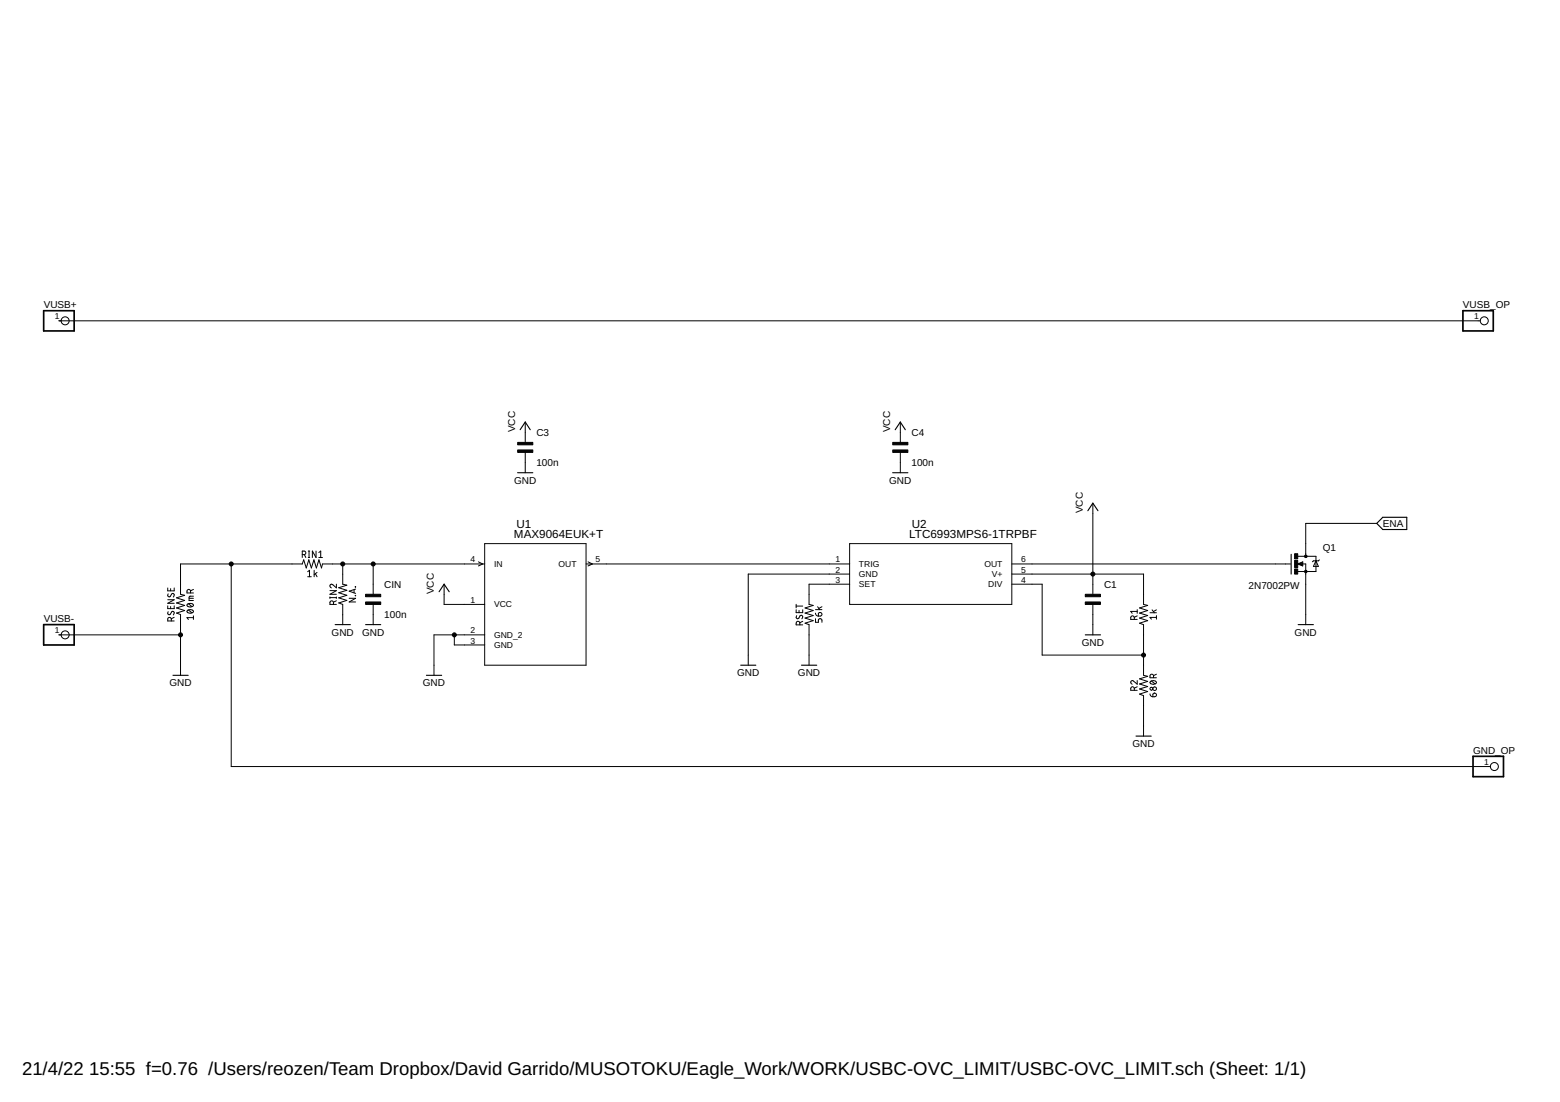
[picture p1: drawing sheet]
<?xml version="1.0" encoding="utf-8"?>
<!DOCTYPE eagle SYSTEM "eagle.dtd">
<!--
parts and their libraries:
MAX9064: COPYRIGHT: Copyright (C) 2022 Ultra Librarian. All rights reserved.
SparkFun-Resistors: Licensing: Creative Commons ShareAlike 4.0 International - https://creativecommons.org/licenses/by-sa/4.0
Wurth_Elektronik_Passive_Capacitors_rev1: Copyright: Würth Elektronik
-->
<eagle version="9.6.2">
<drawing>
<settings>
<setting alwaysvectorfont="no"/>
<setting verticaltext="up"/>
</settings>
<grid distance="0.1" unitdist="inch" unit="inch" style="lines" multiple="1" display="no" altdistance="0.01" altunitdist="inch" altunit="inch"/>
<schematic xreflabel="%F%N/%S.%C%R" xrefpart="/%S.%C%R">
<libraries>
<library name="MAX9064">
<symbols>
<symbol name="MAX9064EUK+T">
<pin name="IN" x="2.54" y="0" length="middle" direction="in"/>
<pin name="VCC" x="2.54" y="-10.16" length="middle" direction="pwr"/>
<pin name="GND_2" x="2.54" y="-17.78" length="middle" direction="pwr"/>
<pin name="GND" x="2.54" y="-20.32" length="middle" direction="pwr"/>
<pin name="OUT" x="38.1" y="0" length="middle" direction="out" rot="R180"/>
<wire x1="7.112" y1="0" x2="6.0452" y2="0.508" width="0.1524" layer="94"/>
<wire x1="7.112" y1="0" x2="6.0452" y2="-0.508" width="0.1524" layer="94"/>
<wire x1="33.528" y1="0.508" x2="34.5948" y2="0" width="0.1524" layer="94"/>
<wire x1="33.528" y1="-0.508" x2="34.5948" y2="0" width="0.1524" layer="94"/>
<wire x1="7.62" y1="5.08" x2="7.62" y2="-25.4" width="0.1524" layer="94"/>
<wire x1="7.62" y1="-25.4" x2="33.02" y2="-25.4" width="0.1524" layer="94"/>
<wire x1="33.02" y1="-25.4" x2="33.02" y2="5.08" width="0.1524" layer="94"/>
<wire x1="33.02" y1="5.08" x2="7.62" y2="5.08" width="0.1524" layer="94"/>
<text x="15.5956" y="9.1186" size="2.0828" layer="95" ratio="6" rot="SR0">&gt;Name</text>
<text x="14.9606" y="6.5786" size="2.0828" layer="96" ratio="6" rot="SR0">&gt;Value</text>
</symbol>
</symbols>
<devicesets>
<deviceset name="MAX9064EUK+T" prefix="U">
<gates>
<gate name="A" symbol="MAX9064EUK+T" x="0" y="0"/>
</gates>
<devices>
<device name="" package="21-0057F_MXM">
<connects>
<connect gate="A" pin="GND" pad="3"/>
<connect gate="A" pin="GND_2" pad="2"/>
<connect gate="A" pin="IN" pad="4"/>
<connect gate="A" pin="OUT" pad="5"/>
<connect gate="A" pin="VCC" pad="1"/>
</connects>
<technologies>
<technology name="">
<attribute name="COPYRIGHT" value="Copyright (C) 2022 Ultra Librarian. All rights reserved." constant="no"/>
<attribute name="DIGI-KEY_PART_NUMBER_1" value="MAX9064EUK+TCT-ND" constant="no"/>
<attribute name="DIGI-KEY_PART_NUMBER_2" value="MAX9064EUK+TDKR-ND" constant="no"/>
<attribute name="DIGI-KEY_PART_NUMBER_3" value="MAX9064EUK+TTR-ND" constant="no"/>
<attribute name="MANUFACTURER_PART_NUMBER" value="MAX9064EUK+T" constant="no"/>
<attribute name="MFR_NAME" value="Maxim Integrated Products" constant="no"/>
</technology>
</technologies>
</device>
<device name="21-0057F_MXM-M" package="21-0057F_MXM-M">
<connects>
<connect gate="A" pin="GND" pad="3"/>
<connect gate="A" pin="GND_2" pad="2"/>
<connect gate="A" pin="IN" pad="4"/>
<connect gate="A" pin="OUT" pad="5"/>
<connect gate="A" pin="VCC" pad="1"/>
</connects>
<technologies>
<technology name="">
<attribute name="COPYRIGHT" value="Copyright (C) 2022 Ultra Librarian. All rights reserved." constant="no"/>
<attribute name="DIGI-KEY_PART_NUMBER_1" value="MAX9064EUK+TCT-ND" constant="no"/>
<attribute name="DIGI-KEY_PART_NUMBER_2" value="MAX9064EUK+TDKR-ND" constant="no"/>
<attribute name="DIGI-KEY_PART_NUMBER_3" value="MAX9064EUK+TTR-ND" constant="no"/>
<attribute name="MANUFACTURER_PART_NUMBER" value="MAX9064EUK+T" constant="no"/>
<attribute name="MFR_NAME" value="Maxim Integrated Products" constant="no"/>
</technology>
</technologies>
</device>
<device name="21-0057F_MXM-L" package="21-0057F_MXM-L">
<connects>
<connect gate="A" pin="GND" pad="3"/>
<connect gate="A" pin="GND_2" pad="2"/>
<connect gate="A" pin="IN" pad="4"/>
<connect gate="A" pin="OUT" pad="5"/>
<connect gate="A" pin="VCC" pad="1"/>
</connects>
<technologies>
<technology name="">
<attribute name="COPYRIGHT" value="Copyright (C) 2022 Ultra Librarian. All rights reserved." constant="no"/>
<attribute name="DIGI-KEY_PART_NUMBER_1" value="MAX9064EUK+TCT-ND" constant="no"/>
<attribute name="DIGI-KEY_PART_NUMBER_2" value="MAX9064EUK+TDKR-ND" constant="no"/>
<attribute name="DIGI-KEY_PART_NUMBER_3" value="MAX9064EUK+TTR-ND" constant="no"/>
<attribute name="MANUFACTURER_PART_NUMBER" value="MAX9064EUK+T" constant="no"/>
<attribute name="MFR_NAME" value="Maxim Integrated Products" constant="no"/>
</technology>
</technologies>
</device>
</devices>
</deviceset>
</devicesets>
</library>
<library name="LTC6993">
<symbols>
<symbol name="LTC6993MPS6-1TRPBF">
<pin name="TRIG" x="2.54" y="0" length="middle" direction="in"/>
<pin name="GND" x="2.54" y="-2.54" length="middle" direction="pwr"/>
<pin name="SET" x="2.54" y="-5.08" length="middle" direction="in"/>
<pin name="DIV" x="53.34" y="-5.08" length="middle" direction="in" rot="R180"/>
<pin name="V+" x="53.34" y="-2.54" length="middle" direction="pwr" rot="R180"/>
<pin name="OUT" x="53.34" y="0" length="middle" direction="out" rot="R180"/>
<wire x1="7.62" y1="5.08" x2="7.62" y2="-10.16" width="0.1524" layer="94"/>
<wire x1="7.62" y1="-10.16" x2="48.26" y2="-10.16" width="0.1524" layer="94"/>
<wire x1="48.26" y1="-10.16" x2="48.26" y2="5.08" width="0.1524" layer="94"/>
<wire x1="48.26" y1="5.08" x2="7.62" y2="5.08" width="0.1524" layer="94"/>
<text x="23.2156" y="9.1186" size="2.0828" layer="95" ratio="6" rot="SR0">&gt;Name</text>
<text x="22.5806" y="6.5786" size="2.0828" layer="96" ratio="6" rot="SR0">&gt;Value</text>
</symbol>
</symbols>
<devicesets>
<deviceset name="LTC6993MPS6-1TRPBF" prefix="U">
<gates>
<gate name="A" symbol="LTC6993MPS6-1TRPBF" x="0" y="0"/>
</gates>
<devices>
<device name="" package="TSOT-23_S6_LIT">
<connects>
<connect gate="A" pin="DIV" pad="4"/>
<connect gate="A" pin="GND" pad="2"/>
<connect gate="A" pin="OUT" pad="6"/>
<connect gate="A" pin="SET" pad="3"/>
<connect gate="A" pin="TRIG" pad="1"/>
<connect gate="A" pin="V+" pad="5"/>
</connects>
<technologies>
<technology name="">
<attribute name="COPYRIGHT" value="Copyright (C) 2022 Ultra Librarian. All rights reserved." constant="no"/>
<attribute name="DIGI-KEY_PART_NUMBER_1" value="LTC6993MPS6-1#TRPBF-ND" constant="no"/>
<attribute name="DIGI-KEY_PART_NUMBER_2" value="161-LTC6993MPS6-1#TRPBFCT-ND" constant="no"/>
<attribute name="DIGI-KEY_PART_NUMBER_3" value="161-LTC6993MPS6-1#TRPBFDKR-ND" constant="no"/>
<attribute name="DIGI-KEY_PART_NUMBER_4" value="161-LTC6993MPS6-1#TRPBFTR-ND" constant="no"/>
<attribute name="MANUFACTURER_PART_NUMBER" value="LTC6993MPS6-1#TRPBF" constant="no"/>
<attribute name="MFR_NAME" value="Analog Devices / Linear Technology" constant="no"/>
</technology>
</technologies>
</device>
<device name="TSOT-23_S6_LIT-M" package="TSOT-23_S6_LIT-M">
<connects>
<connect gate="A" pin="DIV" pad="4"/>
<connect gate="A" pin="GND" pad="2"/>
<connect gate="A" pin="OUT" pad="6"/>
<connect gate="A" pin="SET" pad="3"/>
<connect gate="A" pin="TRIG" pad="1"/>
<connect gate="A" pin="V+" pad="5"/>
</connects>
<technologies>
<technology name="">
<attribute name="COPYRIGHT" value="Copyright (C) 2022 Ultra Librarian. All rights reserved." constant="no"/>
<attribute name="DIGI-KEY_PART_NUMBER_1" value="LTC6993MPS6-1#TRPBF-ND" constant="no"/>
<attribute name="DIGI-KEY_PART_NUMBER_2" value="161-LTC6993MPS6-1#TRPBFCT-ND" constant="no"/>
<attribute name="DIGI-KEY_PART_NUMBER_3" value="161-LTC6993MPS6-1#TRPBFDKR-ND" constant="no"/>
<attribute name="DIGI-KEY_PART_NUMBER_4" value="161-LTC6993MPS6-1#TRPBFTR-ND" constant="no"/>
<attribute name="MANUFACTURER_PART_NUMBER" value="LTC6993MPS6-1#TRPBF" constant="no"/>
<attribute name="MFR_NAME" value="Analog Devices / Linear Technology" constant="no"/>
</technology>
</technologies>
</device>
<device name="TSOT-23_S6_LIT-L" package="TSOT-23_S6_LIT-L">
<connects>
<connect gate="A" pin="DIV" pad="4"/>
<connect gate="A" pin="GND" pad="2"/>
<connect gate="A" pin="OUT" pad="6"/>
<connect gate="A" pin="SET" pad="3"/>
<connect gate="A" pin="TRIG" pad="1"/>
<connect gate="A" pin="V+" pad="5"/>
</connects>
<technologies>
<technology name="">
<attribute name="COPYRIGHT" value="Copyright (C) 2022 Ultra Librarian. All rights reserved." constant="no"/>
<attribute name="DIGI-KEY_PART_NUMBER_1" value="LTC6993MPS6-1#TRPBF-ND" constant="no"/>
<attribute name="DIGI-KEY_PART_NUMBER_2" value="161-LTC6993MPS6-1#TRPBFCT-ND" constant="no"/>
<attribute name="DIGI-KEY_PART_NUMBER_3" value="161-LTC6993MPS6-1#TRPBFDKR-ND" constant="no"/>
<attribute name="DIGI-KEY_PART_NUMBER_4" value="161-LTC6993MPS6-1#TRPBFTR-ND" constant="no"/>
<attribute name="MANUFACTURER_PART_NUMBER" value="LTC6993MPS6-1#TRPBF" constant="no"/>
<attribute name="MFR_NAME" value="Analog Devices / Linear Technology" constant="no"/>
</technology>
</technologies>
</device>
</devices>
</deviceset>
</devicesets>
</library>
<library name="SparkFun-Resistors">
<symbols>
<symbol name="RESISTOR">
<wire x1="-2.54" y1="0" x2="-2.159" y2="1.016" width="0.1524" layer="94"/>
<wire x1="-2.159" y1="1.016" x2="-1.524" y2="-1.016" width="0.1524" layer="94"/>
<wire x1="-1.524" y1="-1.016" x2="-0.889" y2="1.016" width="0.1524" layer="94"/>
<wire x1="-0.889" y1="1.016" x2="-0.254" y2="-1.016" width="0.1524" layer="94"/>
<wire x1="-0.254" y1="-1.016" x2="0.381" y2="1.016" width="0.1524" layer="94"/>
<wire x1="0.381" y1="1.016" x2="1.016" y2="-1.016" width="0.1524" layer="94"/>
<wire x1="1.016" y1="-1.016" x2="1.651" y2="1.016" width="0.1524" layer="94"/>
<wire x1="1.651" y1="1.016" x2="2.286" y2="-1.016" width="0.1524" layer="94"/>
<wire x1="2.286" y1="-1.016" x2="2.54" y2="0" width="0.1524" layer="94"/>
<text x="0" y="1.524" size="1.778" layer="95" font="vector" align="bottom-center">&gt;NAME</text>
<text x="0" y="-1.524" size="1.778" layer="96" font="vector" align="top-center">&gt;VALUE</text>
<pin name="2" x="5.08" y="0" visible="off" length="short" direction="pas" swaplevel="1" rot="R180"/>
<pin name="1" x="-5.08" y="0" visible="off" length="short" direction="pas" swaplevel="1"/>
</symbol>
</symbols>
<devicesets>
<deviceset name="RESISTOR" prefix="R">
<gates>
<gate name="G$1" symbol="RESISTOR" x="0" y="0"/>
</gates>
<devices>
<device name="AXIAL-0.3" package="AXIAL-0.3">
<connects>
<connect gate="G$1" pin="1" pad="P$1"/>
<connect gate="G$1" pin="2" pad="P$2"/>
</connects>
<package3dinstances>
<package3dinstance package3d_urn="urn:adsk.eagle:package:39658/1"/>
</package3dinstances>
<technologies>
<technology name="">
<attribute name="PROD_ID" value=" " constant="no"/>
<attribute name="VALUE" value=" " constant="no"/>
</technology>
</technologies>
</device>
<device name="AXIAL-0.3-KIT" package="AXIAL-0.3-KIT">
<connects>
<connect gate="G$1" pin="1" pad="P$1"/>
<connect gate="G$1" pin="2" pad="P$2"/>
</connects>
<package3dinstances>
<package3dinstance package3d_urn="urn:adsk.eagle:package:39661/1"/>
</package3dinstances>
<technologies>
<technology name="">
<attribute name="PROD_ID" value=" " constant="no"/>
<attribute name="VALUE" value=" " constant="no"/>
</technology>
</technologies>
</device>
<device name="0402" package="0402">
<connects>
<connect gate="G$1" pin="1" pad="1"/>
<connect gate="G$1" pin="2" pad="2"/>
</connects>
<package3dinstances>
<package3dinstance package3d_urn="urn:adsk.eagle:package:39657/1"/>
</package3dinstances>
<technologies>
<technology name="">
<attribute name="PROD_ID" value=" " constant="no"/>
<attribute name="VALUE" value=" " constant="no"/>
</technology>
</technologies>
</device>
<device name="0603" package="0603">
<connects>
<connect gate="G$1" pin="1" pad="1"/>
<connect gate="G$1" pin="2" pad="2"/>
</connects>
<package3dinstances>
<package3dinstance package3d_urn="urn:adsk.eagle:package:39650/1"/>
</package3dinstances>
<technologies>
<technology name="">
<attribute name="PROD_ID" value=" " constant="no"/>
<attribute name="VALUE" value=" " constant="no"/>
</technology>
</technologies>
</device>
<device name="0805" package="0805">
<connects>
<connect gate="G$1" pin="1" pad="1"/>
<connect gate="G$1" pin="2" pad="2"/>
</connects>
<package3dinstances>
<package3dinstance package3d_urn="urn:adsk.eagle:package:39651/1"/>
</package3dinstances>
<technologies>
<technology name="">
<attribute name="PROD_ID" value=" " constant="no"/>
<attribute name="VALUE" value=" " constant="no"/>
</technology>
</technologies>
</device>
<device name="1206" package="1206">
<connects>
<connect gate="G$1" pin="1" pad="1"/>
<connect gate="G$1" pin="2" pad="2"/>
</connects>
<package3dinstances>
<package3dinstance package3d_urn="urn:adsk.eagle:package:39654/1"/>
</package3dinstances>
<technologies>
<technology name="">
<attribute name="PROD_ID" value=" " constant="no"/>
<attribute name="VALUE" value=" " constant="no"/>
</technology>
</technologies>
</device>
</devices>
</deviceset>
</devicesets>
</library>
<library name="Wurth_Elektronik_Passive_Capacitors_rev19a">
<symbols>
<symbol name="C_NON-POLARIZED">
<text x="2.794" y="4.191" size="1.778" layer="95">&gt;NAME</text>
<text x="2.794" y="-3.429" size="1.778" layer="96">&gt;VALUE</text>
<pin name="1" x="0" y="-2.54" visible="off" length="short" direction="pas" rot="R90"/>
<pin name="2" x="0" y="5.08" visible="off" length="short" direction="pas" rot="R270"/>
<rectangle x1="-1.905" y1="1.905" x2="1.905" y2="2.54" layer="94"/>
<rectangle x1="-1.905" y1="0" x2="1.905" y2="0.635" layer="94"/>
</symbol>
</symbols>
<devicesets>
<deviceset name="WCAP-CSGP_1206" prefix="C" uservalue="yes">
<gates>
<gate name="G$1" symbol="C_NON-POLARIZED" x="0" y="0"/>
</gates>
<devices>
<device name="" package="WCAP-CSGP_1206">
<connects>
<connect gate="G$1" pin="1" pad="1"/>
<connect gate="G$1" pin="2" pad="2"/>
</connects>
<package3dinstances>
<package3dinstance package3d_urn="urn:adsk.eagle:package:491824/3"/>
</package3dinstances>
<technologies>
<technology name="_885012008001"/>
<technology name="_885012008002"/>
<technology name="_885012008003"/>
<technology name="_885012008004"/>
<technology name="_885012008005"/>
<technology name="_885012008006"/>
<technology name="_885012008007"/>
<technology name="_885012008008"/>
<technology name="_885012008009"/>
<technology name="_885012008010"/>
<technology name="_885012008011"/>
<technology name="_885012008012"/>
<technology name="_885012008013"/>
<technology name="_885012008014"/>
<technology name="_885012008015"/>
<technology name="_885012008016"/>
<technology name="_885012008017"/>
<technology name="_885012008018"/>
<technology name="_885012008019"/>
<technology name="_885012008020"/>
<technology name="_885012008021"/>
<technology name="_885012008022"/>
<technology name="_885012008023"/>
<technology name="_885012008024"/>
<technology name="_885012008025"/>
<technology name="_885012008026"/>
<technology name="_885012008027"/>
<technology name="_885012008028"/>
<technology name="_885012008029"/>
<technology name="_885012008030"/>
<technology name="_885012008031"/>
<technology name="_885012008032"/>
<technology name="_885012008033"/>
<technology name="_885012008034"/>
<technology name="_885012008035"/>
<technology name="_885012008036"/>
<technology name="_885012008037"/>
<technology name="_885012008038"/>
<technology name="_885012008039"/>
<technology name="_885012008040"/>
<technology name="_885012008041"/>
<technology name="_885012008042"/>
<technology name="_885012008043"/>
<technology name="_885012008044"/>
<technology name="_885012008045"/>
<technology name="_885012008046"/>
<technology name="_885012008047"/>
<technology name="_885012008048"/>
<technology name="_885012008049"/>
<technology name="_885012008050"/>
<technology name="_885012008051"/>
<technology name="_885012008052"/>
<technology name="_885012008053"/>
<technology name="_885012008054"/>
<technology name="_885012008055"/>
<technology name="_885012008061"/>
<technology name="_885012008062"/>
<technology name="_885012008065"/>
<technology name="_885012008067"/>
<technology name="_885012008068"/>
<technology name="_885012008070"/>
<technology name="_885012008071"/>
<technology name="_885012008072"/>
<technology name="_885012008073"/>
<technology name="_885012008074"/>
<technology name="_885012008076"/>
<technology name="_885012008078"/>
<technology name="_885012008079"/>
<technology name="_885012108001"/>
<technology name="_885012108002"/>
<technology name="_885012108003"/>
<technology name="_885012108004"/>
<technology name="_885012108005"/>
<technology name="_885012108006"/>
<technology name="_885012108007"/>
<technology name="_885012108008"/>
<technology name="_885012108009"/>
<technology name="_885012108010"/>
<technology name="_885012108011"/>
<technology name="_885012108012"/>
<technology name="_885012108013"/>
<technology name="_885012108014"/>
<technology name="_885012108015"/>
<technology name="_885012108016"/>
<technology name="_885012108017"/>
<technology name="_885012108018"/>
<technology name="_885012108019"/>
<technology name="_885012108020"/>
<technology name="_885012108021"/>
<technology name="_885012208001"/>
<technology name="_885012208002"/>
<technology name="_885012208003"/>
<technology name="_885012208004"/>
<technology name="_885012208005"/>
<technology name="_885012208006"/>
<technology name="_885012208007"/>
<technology name="_885012208008"/>
<technology name="_885012208009"/>
<technology name="_885012208010"/>
<technology name="_885012208011"/>
<technology name="_885012208012"/>
<technology name="_885012208013"/>
<technology name="_885012208014"/>
<technology name="_885012208015"/>
<technology name="_885012208016"/>
<technology name="_885012208017"/>
<technology name="_885012208018"/>
<technology name="_885012208019"/>
<technology name="_885012208020"/>
<technology name="_885012208021"/>
<technology name="_885012208022"/>
<technology name="_885012208023"/>
<technology name="_885012208024"/>
<technology name="_885012208025"/>
<technology name="_885012208026"/>
<technology name="_885012208027"/>
<technology name="_885012208028"/>
<technology name="_885012208029"/>
<technology name="_885012208030"/>
<technology name="_885012208031"/>
<technology name="_885012208032"/>
<technology name="_885012208033"/>
<technology name="_885012208034"/>
<technology name="_885012208035"/>
<technology name="_885012208036"/>
<technology name="_885012208037"/>
<technology name="_885012208038"/>
<technology name="_885012208039"/>
<technology name="_885012208040"/>
<technology name="_885012208041"/>
<technology name="_885012208042"/>
<technology name="_885012208043"/>
<technology name="_885012208044"/>
<technology name="_885012208045"/>
<technology name="_885012208046"/>
<technology name="_885012208047"/>
<technology name="_885012208048"/>
<technology name="_885012208049"/>
<technology name="_885012208050"/>
<technology name="_885012208051"/>
<technology name="_885012208052"/>
<technology name="_885012208053"/>
<technology name="_885012208054"/>
<technology name="_885012208055"/>
<technology name="_885012208056"/>
<technology name="_885012208057"/>
<technology name="_885012208058"/>
<technology name="_885012208059"/>
<technology name="_885012208060"/>
<technology name="_885012208061"/>
<technology name="_885012208062"/>
<technology name="_885012208063"/>
<technology name="_885012208064"/>
<technology name="_885012208065"/>
<technology name="_885012208066"/>
<technology name="_885012208067"/>
<technology name="_885012208068"/>
<technology name="_885012208069"/>
<technology name="_885012208070"/>
<technology name="_885012208071"/>
<technology name="_885012208072"/>
<technology name="_885012208073"/>
<technology name="_885012208074"/>
<technology name="_885012208075"/>
<technology name="_885012208076"/>
<technology name="_885012208077"/>
<technology name="_885012208078"/>
<technology name="_885012208079"/>
<technology name="_885012208080"/>
<technology name="_885012208081"/>
<technology name="_885012208082"/>
<technology name="_885012208083"/>
<technology name="_885012208084"/>
<technology name="_885012208085"/>
<technology name="_885012208086"/>
<technology name="_885012208087"/>
<technology name="_885012208088"/>
<technology name="_885012208089"/>
<technology name="_885012208090"/>
<technology name="_885012208091"/>
<technology name="_885012208092"/>
<technology name="_885012208093"/>
<technology name="_885012208094"/>
<technology name="_885012208101"/>
<technology name="_885012208103"/>
<technology name="_885012208104"/>
<technology name="_885012208105"/>
<technology name="_885012208106"/>
<technology name="_885012208107"/>
<technology name="_885012208109"/>
<technology name="_885012208110"/>
<technology name="_885012208111"/>
<technology name="_885012208112"/>
<technology name="_885012208113"/>
<technology name="_885012208115"/>
<technology name="_885012208116"/>
<technology name="_885012208117"/>
<technology name="_885012208118"/>
<technology name="_885012208119"/>
</technologies>
</device>
</devices>
</deviceset>
</devicesets>
</library>
<library name="Power_Symbols">
<symbols>
<symbol name="GND-BAR">
<wire x1="-1.905" y1="0" x2="1.905" y2="0" width="0.254" layer="94"/>
<text x="0" y="-1.905" size="1.778" layer="96" align="center">&gt;VALUE</text>
<pin name="GND" x="0" y="2.54" visible="off" length="short" direction="sup" rot="R270"/>
</symbol>
</symbols>
<devicesets>
<deviceset name="GND-BAR" prefix="SUPPLY">
<gates>
<gate name="G$1" symbol="GND-BAR" x="0" y="0"/>
</gates>
<devices>
<device name="">
<technologies>
<technology name="">
<attribute name="CATEGORY" value="Supply" constant="no"/>
<attribute name="VALUE" value="GND" constant="no"/>
</technology>
</technologies>
</device>
</devices>
</deviceset>
</devicesets>
</library>
<library name="supply1">
<symbols>
<symbol name="VCC">
<wire x1="1.27" y1="-1.905" x2="0" y2="0" width="0.254" layer="94"/>
<wire x1="0" y1="0" x2="-1.27" y2="-1.905" width="0.254" layer="94"/>
<text x="-2.54" y="-2.54" size="1.778" layer="96" rot="R90">&gt;VALUE</text>
<pin name="VCC" x="0" y="-2.54" visible="off" length="short" direction="sup" rot="R90"/>
</symbol>
</symbols>
<devicesets>
<deviceset name="VCC" prefix="P+">
<gates>
<gate name="VCC" symbol="VCC" x="0" y="0"/>
</gates>
<devices>
<device name="">
<technologies>
<technology name=""/>
</technologies>
</device>
</devices>
</deviceset>
</devicesets>
</library>
<library name="SparkFun-DiscreteSemi">
<symbols>
<symbol name="MOSFET-NCHANNEL-1">
<circle x="0" y="-1.905" radius="0.127" width="0.4064" layer="94"/>
<circle x="0" y="1.905" radius="0.127" width="0.4064" layer="94"/>
<rectangle x1="-2.794" y1="-2.54" x2="-2.032" y2="-1.27" layer="94"/>
<rectangle x1="-2.794" y1="1.27" x2="-2.032" y2="2.54" layer="94"/>
<rectangle x1="-2.794" y1="-0.889" x2="-2.032" y2="0.889" layer="94"/>
<wire x1="-3.6576" y1="2.413" x2="-3.6576" y2="-2.54" width="0.254" layer="94"/>
<wire x1="0" y1="1.905" x2="-2.0066" y2="1.905" width="0.1524" layer="94"/>
<wire x1="0" y1="0" x2="0" y2="-1.905" width="0.1524" layer="94"/>
<wire x1="-2.032" y1="-1.905" x2="0" y2="-1.905" width="0.1524" layer="94"/>
<wire x1="0" y1="2.54" x2="0" y2="1.905" width="0.1524" layer="94"/>
<wire x1="0" y1="1.905" x2="2.54" y2="1.905" width="0.1524" layer="94"/>
<wire x1="2.54" y1="-1.905" x2="0" y2="-1.905" width="0.1524" layer="94"/>
<wire x1="0" y1="-1.905" x2="0" y2="-2.54" width="0.1524" layer="94"/>
<wire x1="-3.81" y1="0" x2="-5.08" y2="0" width="0.1524" layer="94"/>
<wire x1="-2.032" y1="0" x2="-0.762" y2="-0.508" width="0.1524" layer="94"/>
<wire x1="-0.762" y1="-0.508" x2="-0.762" y2="0.508" width="0.1524" layer="94"/>
<wire x1="-0.762" y1="0.508" x2="-2.032" y2="0" width="0.1524" layer="94"/>
<wire x1="-0.889" y1="0" x2="0" y2="0" width="0.1524" layer="94"/>
<wire x1="-0.889" y1="0.254" x2="-1.778" y2="0" width="0.3048" layer="94"/>
<wire x1="-1.778" y1="0" x2="-0.889" y2="-0.254" width="0.3048" layer="94"/>
<wire x1="-0.889" y1="-0.254" x2="-0.889" y2="0" width="0.3048" layer="94"/>
<wire x1="-0.889" y1="0" x2="-1.143" y2="0" width="0.3048" layer="94"/>
<wire x1="2.54" y1="1.905" x2="2.54" y2="0.762" width="0.1524" layer="94"/>
<wire x1="2.54" y1="0.762" x2="2.54" y2="-1.905" width="0.1524" layer="94"/>
<wire x1="2.54" y1="0.762" x2="1.905" y2="-0.635" width="0.1524" layer="94"/>
<wire x1="1.905" y1="-0.635" x2="3.175" y2="-0.635" width="0.1524" layer="94"/>
<wire x1="3.175" y1="-0.635" x2="2.54" y2="0.762" width="0.1524" layer="94"/>
<wire x1="1.905" y1="0.762" x2="2.54" y2="0.762" width="0.1524" layer="94"/>
<wire x1="2.54" y1="0.762" x2="3.175" y2="0.762" width="0.1524" layer="94"/>
<wire x1="3.175" y1="0.762" x2="3.429" y2="1.016" width="0.1524" layer="94"/>
<wire x1="1.905" y1="0.762" x2="1.651" y2="0.508" width="0.1524" layer="94"/>
<pin name="D" x="0" y="5.08" visible="off" length="short" direction="pas" rot="R270"/>
<pin name="G" x="-7.62" y="0" visible="off" length="short" direction="pas"/>
<pin name="S" x="0" y="-5.08" visible="off" length="short" direction="pas" rot="R90"/>
<text x="5.08" y="2.54" size="1.778" layer="95">&gt;NAME</text>
<text x="5.08" y="0" size="1.778" layer="96">&gt;VALUE</text>
<text x="-1.27" y="2.54" size="0.8128" layer="93">D</text>
<text x="-1.27" y="-3.556" size="0.8128" layer="93">S</text>
<text x="-5.08" y="-1.27" size="0.8128" layer="93">G</text>
</symbol>
</symbols>
<devicesets>
<deviceset name="MOSFET-NCHANNEL" prefix="Q">
<gates>
<gate name="G$1" symbol="MOSFET-NCHANNEL-1" x="0" y="0"/>
</gates>
<devices>
<device name="FDD8780" package="DPAK">
<connects>
<connect gate="G$1" pin="D" pad="4"/>
<connect gate="G$1" pin="G" pad="1"/>
<connect gate="G$1" pin="S" pad="3"/>
</connects>
<technologies>
<technology name="">
<attribute name="PROD_ID" value="TRANS-09984"/>
</technology>
</technologies>
</device>
<device name="SI7820DN" package="POWERPAK1212-8">
<connects>
<connect gate="G$1" pin="D" pad="D1 D2 D3 D4 DPAD"/>
<connect gate="G$1" pin="G" pad="G"/>
<connect gate="G$1" pin="S" pad="S1 S2 S3"/>
</connects>
<technologies>
<technology name="">
<attribute name="PROD_ID" value="TRANS-11055"/>
</technology>
</technologies>
</device>
<device name="FDS6630A" package="SO08">
<connects>
<connect gate="G$1" pin="D" pad="5 6 7 8"/>
<connect gate="G$1" pin="G" pad="4"/>
<connect gate="G$1" pin="S" pad="1 2 3"/>
</connects>
<technologies>
<technology name="">
<attribute name="PROD_ID" value="IC-08089"/>
</technology>
</technologies>
</device>
<device name="2N7002PW" package="SOT323">
<connects>
<connect gate="G$1" pin="D" pad="3"/>
<connect gate="G$1" pin="G" pad="1"/>
<connect gate="G$1" pin="S" pad="2"/>
</connects>
<technologies>
<technology name="">
<attribute name="PROD_ID" value="TRANS-11151"/>
</technology>
</technologies>
</device>
<device name="FQP30N06L" package="TO220V">
<connects>
<connect gate="G$1" pin="D" pad="2"/>
<connect gate="G$1" pin="G" pad="1"/>
<connect gate="G$1" pin="S" pad="3"/>
</connects>
<technologies>
<technology name="">
<attribute name="PROD_ID" value="TRANS-10060"/>
</technology>
</technologies>
</device>
<device name="BSS123LT1G" package="SOT23">
<connects>
<connect gate="G$1" pin="D" pad="3"/>
<connect gate="G$1" pin="G" pad="1"/>
<connect gate="G$1" pin="S" pad="2"/>
</connects>
<technologies>
<technology name="">
<attribute name="PROD_ID" value="TRANS-08345"/>
</technology>
</technologies>
</device>
<device name="BSS138" package="SOT23">
<connects>
<connect gate="G$1" pin="D" pad="3"/>
<connect gate="G$1" pin="G" pad="1"/>
<connect gate="G$1" pin="S" pad="2"/>
</connects>
<technologies>
<technology name="">
<attribute name="PROD_ID" value="TRANS-00830"/>
</technology>
</technologies>
</device>
<device name="BS170" package="TO-92">
<connects>
<connect gate="G$1" pin="D" pad="1"/>
<connect gate="G$1" pin="G" pad="2"/>
<connect gate="G$1" pin="S" pad="3"/>
</connects>
<technologies>
<technology name=""/>
</technologies>
</device>
<device name="2N7000" package="TO-92">
<connects>
<connect gate="G$1" pin="D" pad="3"/>
<connect gate="G$1" pin="G" pad="2"/>
<connect gate="G$1" pin="S" pad="1"/>
</connects>
<technologies>
<technology name=""/>
</technologies>
</device>
</devices>
</deviceset>
</devicesets>
</library>
<library name="Connector">
<symbols>
<symbol name="PINHD1">
<wire x1="-6.35" y1="-2.54" x2="1.27" y2="-2.54" width="0.4064" layer="94"/>
<wire x1="1.27" y1="-2.54" x2="1.27" y2="2.54" width="0.4064" layer="94"/>
<wire x1="1.27" y1="2.54" x2="-6.35" y2="2.54" width="0.4064" layer="94"/>
<wire x1="-6.35" y1="2.54" x2="-6.35" y2="-2.54" width="0.4064" layer="94"/>
<text x="-6.35" y="3.175" size="1.778" layer="95">&gt;NAME</text>
<text x="-6.35" y="-5.08" size="1.778" layer="96">&gt;VALUE</text>
<pin name="1" x="-2.54" y="0" visible="pad" length="short" direction="pas" function="dot"/>
</symbol>
</symbols>
<devicesets>
<deviceset name="PINHD-1X1" prefix="JP">
<gates>
<gate name="G$1" symbol="PINHD1" x="0" y="0"/>
</gates>
<devices>
<device name="" package="1X01">
<connects>
<connect gate="G$1" pin="1" pad="1"/>
</connects>
<package3dinstances>
<package3dinstance package3d_urn="urn:adsk.eagle:package:22485/2"/>
</package3dinstances>
<technologies>
<technology name="">
<attribute name="CATEGORY" value="CONNECTOR" constant="no"/>
<attribute name="DESCRIPTION" value="" constant="no"/>
<attribute name="MANUFACTURER" value="" constant="no"/>
<attribute name="MPN" value="" constant="no"/>
<attribute name="OPERATING_TEMP" value="" constant="no"/>
<attribute name="PART_STATUS" value="" constant="no"/>
<attribute name="ROHS_COMPLIANT" value="" constant="no"/>
<attribute name="SERIES" value="" constant="no"/>
<attribute name="SUB-CATEGORY" value="PIN-HEADER" constant="no"/>
<attribute name="THERMALLOSS" value="" constant="no"/>
<attribute name="TYPE" value="" constant="no"/>
</technology>
</technologies>
</device>
</devices>
</deviceset>
</devicesets>
</library>
</libraries>
<attributes>
</attributes>
<variantdefs>
</variantdefs>
<classes>
<class number="0" name="default" width="0" drill="0">
</class>
</classes>
<parts>
<part name="U1" library="MAX9064" deviceset="MAX9064EUK+T" device=""/>
<part name="U2" library="LTC6993" deviceset="LTC6993MPS6-1TRPBF" device=""/>
<part name="RIN1" library="SparkFun-Resistors" deviceset="RESISTOR" device="1206" package3d_urn="urn:adsk.eagle:package:39654/1" value="1k"/>
<part name="CIN" library="Wurth_Elektronik_Passive_Capacitors_rev19a" deviceset="WCAP-CSGP_1206" device="" package3d_urn="urn:adsk.eagle:package:491824/3" technology="_885012008001" value="100n"/>
<part name="RSET" library="SparkFun-Resistors" deviceset="RESISTOR" device="1206" package3d_urn="urn:adsk.eagle:package:39654/1" value="56k"/>
<part name="C1" library="Wurth_Elektronik_Passive_Capacitors_rev19a" deviceset="WCAP-CSGP_1206" device="" package3d_urn="urn:adsk.eagle:package:491824/3" technology="_885012008001" value="100n"/>
<part name="SUPPLY1" library="Power_Symbols" deviceset="GND-BAR" device="" value="GND"/>
<part name="SUPPLY2" library="Power_Symbols" deviceset="GND-BAR" device="" value="GND"/>
<part name="SUPPLY3" library="Power_Symbols" deviceset="GND-BAR" device="" value="GND"/>
<part name="SUPPLY4" library="Power_Symbols" deviceset="GND-BAR" device="" value="GND"/>
<part name="P+1" library="supply1" deviceset="VCC" device=""/>
<part name="P+2" library="supply1" deviceset="VCC" device=""/>
<part name="P+3" library="supply1" deviceset="VCC" device=""/>
<part name="P+4" library="supply1" deviceset="VCC" device=""/>
<part name="SUPPLY5" library="Power_Symbols" deviceset="GND-BAR" device="" value="GND"/>
<part name="SUPPLY6" library="Power_Symbols" deviceset="GND-BAR" device="" value="GND"/>
<part name="C3" library="Wurth_Elektronik_Passive_Capacitors_rev19a" deviceset="WCAP-CSGP_1206" device="" package3d_urn="urn:adsk.eagle:package:491824/3" technology="_885012008001" value="100n"/>
<part name="C4" library="Wurth_Elektronik_Passive_Capacitors_rev19a" deviceset="WCAP-CSGP_1206" device="" package3d_urn="urn:adsk.eagle:package:491824/3" technology="_885012008001" value="100n"/>
<part name="Q1" library="SparkFun-DiscreteSemi" deviceset="MOSFET-NCHANNEL" device="2N7002PW" value="2N7002PW"/>
<part name="SUPPLY7" library="Power_Symbols" deviceset="GND-BAR" device="" value="GND"/>
<part name="RIN2" library="SparkFun-Resistors" deviceset="RESISTOR" device="1206" package3d_urn="urn:adsk.eagle:package:39654/1" value="N.A."/>
<part name="SUPPLY8" library="Power_Symbols" deviceset="GND-BAR" device="" value="GND"/>
<part name="R1" library="SparkFun-Resistors" deviceset="RESISTOR" device="1206" package3d_urn="urn:adsk.eagle:package:39654/1" value="1k"/>
<part name="R2" library="SparkFun-Resistors" deviceset="RESISTOR" device="1206" package3d_urn="urn:adsk.eagle:package:39654/1" value="680R"/>
<part name="SUPPLY9" library="Power_Symbols" deviceset="GND-BAR" device="" value="GND"/>
<part name="SUPPLY10" library="Power_Symbols" deviceset="GND-BAR" device="" value="GND"/>
<part name="VUSB+" library="Connector" deviceset="PINHD-1X1" device="" package3d_urn="urn:adsk.eagle:package:22485/2"/>
<part name="VUSB-" library="Connector" deviceset="PINHD-1X1" device="" package3d_urn="urn:adsk.eagle:package:22485/2"/>
<part name="VUSB_OP" library="Connector" deviceset="PINHD-1X1" device="" package3d_urn="urn:adsk.eagle:package:22485/2"/>
<part name="GND_OP" library="Connector" deviceset="PINHD-1X1" device="" package3d_urn="urn:adsk.eagle:package:22485/2"/>
<part name="RSENSE" library="SparkFun-Resistors" deviceset="RESISTOR" device="1206" package3d_urn="urn:adsk.eagle:package:39654/1" value="100mR"/>
<part name="SUPPLY11" library="Power_Symbols" deviceset="GND-BAR" device="" value="GND"/>
</parts>
<sheets>
<sheet>
<plain>
</plain>
<instances>
<instance part="U1" gate="A" x="20.32" y="73.66" smashed="yes">
<attribute name="NAME" x="35.9156" y="82.7786" size="2.0828" layer="95" ratio="6" rot="SR0"/>
<attribute name="VALUE" x="35.2806" y="80.2386" size="2.0828" layer="96" ratio="6" rot="SR0"/>
</instance>
<instance part="U2" gate="A" x="111.76" y="73.66" smashed="yes">
<attribute name="NAME" x="134.9756" y="82.7786" size="2.0828" layer="95" ratio="6" rot="SR0"/>
<attribute name="VALUE" x="134.3406" y="80.2386" size="2.0828" layer="96" ratio="6" rot="SR0"/>
</instance>
<instance part="RIN1" gate="G$1" x="-15.24" y="73.66" smashed="yes">
<attribute name="NAME" x="-15.24" y="75.184" size="1.778" layer="95" font="vector" align="bottom-center"/>
<attribute name="VALUE" x="-15.24" y="72.136" size="1.778" layer="96" font="vector" align="top-center"/>
</instance>
<instance part="CIN" gate="G$1" x="0" y="63.5" smashed="yes">
<attribute name="NAME" x="2.794" y="67.691" size="1.778" layer="95"/>
<attribute name="VALUE" x="2.794" y="60.071" size="1.778" layer="96"/>
</instance>
<instance part="RSET" gate="G$1" x="109.22" y="60.96" smashed="yes" rot="R90">
<attribute name="NAME" x="107.696" y="60.96" size="1.778" layer="95" font="vector" rot="R90" align="bottom-center"/>
<attribute name="VALUE" x="110.744" y="60.96" size="1.778" layer="96" font="vector" rot="R90" align="top-center"/>
</instance>
<instance part="C1" gate="G$1" x="180.34" y="63.5" smashed="yes">
<attribute name="NAME" x="183.134" y="67.691" size="1.778" layer="95"/>
<attribute name="VALUE" x="183.134" y="60.071" size="1.778" layer="96"/>
</instance>
<instance part="SUPPLY1" gate="G$1" x="93.98" y="48.26" smashed="yes">
<attribute name="VALUE" x="93.98" y="46.355" size="1.778" layer="96" align="center"/>
</instance>
<instance part="SUPPLY2" gate="G$1" x="109.22" y="48.26" smashed="yes">
<attribute name="VALUE" x="109.22" y="46.355" size="1.778" layer="96" align="center"/>
</instance>
<instance part="SUPPLY3" gate="G$1" x="15.24" y="45.72" smashed="yes">
<attribute name="VALUE" x="15.24" y="43.815" size="1.778" layer="96" align="center"/>
</instance>
<instance part="SUPPLY4" gate="G$1" x="0" y="58.42" smashed="yes">
<attribute name="VALUE" x="0" y="56.515" size="1.778" layer="96" align="center"/>
</instance>
<instance part="P+1" gate="VCC" x="17.78" y="68.58" smashed="yes">
<attribute name="VALUE" x="15.24" y="66.04" size="1.778" layer="96" rot="R90"/>
</instance>
<instance part="P+2" gate="VCC" x="180.34" y="88.9" smashed="yes">
<attribute name="VALUE" x="177.8" y="86.36" size="1.778" layer="96" rot="R90"/>
</instance>
<instance part="P+3" gate="VCC" x="132.08" y="109.22" smashed="yes">
<attribute name="VALUE" x="129.54" y="106.68" size="1.778" layer="96" rot="R90"/>
</instance>
<instance part="P+4" gate="VCC" x="38.1" y="109.22" smashed="yes">
<attribute name="VALUE" x="35.56" y="106.68" size="1.778" layer="96" rot="R90"/>
</instance>
<instance part="SUPPLY5" gate="G$1" x="38.1" y="96.52" smashed="yes">
<attribute name="VALUE" x="38.1" y="94.615" size="1.778" layer="96" align="center"/>
</instance>
<instance part="SUPPLY6" gate="G$1" x="132.08" y="96.52" smashed="yes">
<attribute name="VALUE" x="132.08" y="94.615" size="1.778" layer="96" align="center"/>
</instance>
<instance part="C3" gate="G$1" x="38.1" y="101.6" smashed="yes">
<attribute name="NAME" x="40.894" y="105.791" size="1.778" layer="95"/>
<attribute name="VALUE" x="40.894" y="98.171" size="1.778" layer="96"/>
</instance>
<instance part="C4" gate="G$1" x="132.08" y="101.6" smashed="yes">
<attribute name="NAME" x="134.874" y="105.791" size="1.778" layer="95"/>
<attribute name="VALUE" x="134.874" y="98.171" size="1.778" layer="96"/>
</instance>
<instance part="Q1" gate="G$1" x="233.68" y="73.66" smashed="yes">
<attribute name="NAME" x="241.3" y="78.74" size="1.778" layer="95" rot="R180"/>
<attribute name="VALUE" x="232.156" y="69.088" size="1.778" layer="96" rot="R180"/>
</instance>
<instance part="SUPPLY7" gate="G$1" x="233.68" y="58.42" smashed="yes">
<attribute name="VALUE" x="233.68" y="56.515" size="1.778" layer="96" align="center"/>
</instance>
<instance part="RIN2" gate="G$1" x="-7.62" y="66.04" smashed="yes" rot="R90">
<attribute name="NAME" x="-9.144" y="66.04" size="1.778" layer="95" font="vector" rot="R90" align="bottom-center"/>
<attribute name="VALUE" x="-6.096" y="66.04" size="1.778" layer="96" font="vector" rot="R90" align="top-center"/>
</instance>
<instance part="SUPPLY8" gate="G$1" x="-7.62" y="58.42" smashed="yes">
<attribute name="VALUE" x="-7.62" y="56.515" size="1.778" layer="96" align="center"/>
</instance>
<instance part="R1" gate="G$1" x="193.04" y="60.96" smashed="yes" rot="R90">
<attribute name="NAME" x="191.516" y="60.96" size="1.778" layer="95" font="vector" rot="R90" align="bottom-center"/>
<attribute name="VALUE" x="194.564" y="60.96" size="1.778" layer="96" font="vector" rot="R90" align="top-center"/>
</instance>
<instance part="R2" gate="G$1" x="193.04" y="43.18" smashed="yes" rot="R90">
<attribute name="NAME" x="191.516" y="43.18" size="1.778" layer="95" font="vector" rot="R90" align="bottom-center"/>
<attribute name="VALUE" x="194.564" y="43.18" size="1.778" layer="96" font="vector" rot="R90" align="top-center"/>
</instance>
<instance part="SUPPLY9" gate="G$1" x="180.34" y="55.88" smashed="yes">
<attribute name="VALUE" x="180.34" y="53.975" size="1.778" layer="96" align="center"/>
</instance>
<instance part="SUPPLY10" gate="G$1" x="193.04" y="30.48" smashed="yes">
<attribute name="VALUE" x="193.04" y="28.575" size="1.778" layer="96" align="center"/>
</instance>
<instance part="VUSB+" gate="G$1" x="-76.2" y="134.62" smashed="yes">
<attribute name="NAME" x="-82.55" y="137.795" size="1.778" layer="95"/>
</instance>
<instance part="VUSB-" gate="G$1" x="-76.2" y="55.88" smashed="yes">
<attribute name="NAME" x="-82.55" y="59.055" size="1.778" layer="95"/>
</instance>
<instance part="VUSB_OP" gate="G$1" x="279.4" y="134.62" smashed="yes">
<attribute name="NAME" x="273.05" y="137.795" size="1.778" layer="95"/>
</instance>
<instance part="GND_OP" gate="G$1" x="281.94" y="22.86" smashed="yes">
<attribute name="NAME" x="275.59" y="26.035" size="1.778" layer="95"/>
</instance>
<instance part="RSENSE" gate="G$1" x="-48.26" y="63.5" smashed="yes" rot="R90">
<attribute name="NAME" x="-49.784" y="63.5" size="1.778" layer="95" font="vector" rot="R90" align="bottom-center"/>
<attribute name="VALUE" x="-46.736" y="63.5" size="1.778" layer="96" font="vector" rot="R90" align="top-center"/>
</instance>
<instance part="SUPPLY11" gate="G$1" x="-48.26" y="45.72" smashed="yes">
<attribute name="VALUE" x="-48.26" y="43.815" size="1.778" layer="96" align="center"/>
</instance>
</instances>
<busses>
</busses>
<nets>
<net name="N$1" class="0">
<segment>
<pinref part="RSET" gate="G$1" pin="2"/>
<wire x1="109.22" y1="66.04" x2="109.22" y2="68.58" width="0.1524" layer="91"/>
<pinref part="U2" gate="A" pin="SET"/>
<wire x1="109.22" y1="68.58" x2="114.3" y2="68.58" width="0.1524" layer="91"/>
</segment>
</net>
<net name="N$4" class="0">
<segment>
<pinref part="U2" gate="A" pin="DIV"/>
<wire x1="165.1" y1="68.58" x2="167.64" y2="68.58" width="0.1524" layer="91"/>
<wire x1="167.64" y1="68.58" x2="167.64" y2="50.8" width="0.1524" layer="91"/>
<wire x1="167.64" y1="50.8" x2="193.04" y2="50.8" width="0.1524" layer="91"/>
<pinref part="R1" gate="G$1" pin="1"/>
<pinref part="R2" gate="G$1" pin="2"/>
<wire x1="193.04" y1="55.88" x2="193.04" y2="50.8" width="0.1524" layer="91"/>
<wire x1="193.04" y1="50.8" x2="193.04" y2="48.26" width="0.1524" layer="91"/>
<junction x="193.04" y="50.8"/>
</segment>
</net>
<net name="N$5" class="0">
<segment>
<pinref part="U2" gate="A" pin="OUT"/>
<wire x1="165.1" y1="73.66" x2="226.06" y2="73.66" width="0.1524" layer="91"/>
<pinref part="Q1" gate="G$1" pin="G"/>
</segment>
</net>
<net name="GND" class="0">
<segment>
<pinref part="U2" gate="A" pin="GND"/>
<wire x1="114.3" y1="71.12" x2="93.98" y2="71.12" width="0.1524" layer="91"/>
<wire x1="93.98" y1="71.12" x2="93.98" y2="50.8" width="0.1524" layer="91"/>
<pinref part="SUPPLY1" gate="G$1" pin="GND"/>
</segment>
<segment>
<pinref part="RSET" gate="G$1" pin="1"/>
<wire x1="109.22" y1="55.88" x2="109.22" y2="50.8" width="0.1524" layer="91"/>
<pinref part="SUPPLY2" gate="G$1" pin="GND"/>
</segment>
<segment>
<pinref part="SUPPLY3" gate="G$1" pin="GND"/>
<wire x1="15.24" y1="48.26" x2="15.24" y2="55.88" width="0.1524" layer="91"/>
<pinref part="U1" gate="A" pin="GND_2"/>
<wire x1="15.24" y1="55.88" x2="20.32" y2="55.88" width="0.1524" layer="91"/>
<pinref part="U1" gate="A" pin="GND"/>
<wire x1="20.32" y1="55.88" x2="22.86" y2="55.88" width="0.1524" layer="91"/>
<wire x1="22.86" y1="53.34" x2="20.32" y2="53.34" width="0.1524" layer="91"/>
<wire x1="20.32" y1="53.34" x2="20.32" y2="55.88" width="0.1524" layer="91"/>
<junction x="20.32" y="55.88"/>
</segment>
<segment>
<pinref part="CIN" gate="G$1" pin="1"/>
<pinref part="SUPPLY4" gate="G$1" pin="GND"/>
</segment>
<segment>
<pinref part="C3" gate="G$1" pin="1"/>
<pinref part="SUPPLY5" gate="G$1" pin="GND"/>
</segment>
<segment>
<pinref part="C4" gate="G$1" pin="1"/>
<pinref part="SUPPLY6" gate="G$1" pin="GND"/>
</segment>
<segment>
<pinref part="Q1" gate="G$1" pin="S"/>
<wire x1="233.68" y1="68.58" x2="233.68" y2="60.96" width="0.1524" layer="91"/>
<pinref part="SUPPLY7" gate="G$1" pin="GND"/>
</segment>
<segment>
<pinref part="RIN2" gate="G$1" pin="1"/>
<pinref part="SUPPLY8" gate="G$1" pin="GND"/>
</segment>
<segment>
<pinref part="C1" gate="G$1" pin="1"/>
<wire x1="180.34" y1="58.42" x2="180.34" y2="60.96" width="0.1524" layer="91"/>
<pinref part="SUPPLY9" gate="G$1" pin="GND"/>
</segment>
<segment>
<pinref part="R2" gate="G$1" pin="1"/>
<wire x1="193.04" y1="38.1" x2="193.04" y2="33.02" width="0.1524" layer="91"/>
<pinref part="SUPPLY10" gate="G$1" pin="GND"/>
</segment>
<segment>
<pinref part="VUSB-" gate="G$1" pin="1"/>
<wire x1="-78.74" y1="55.88" x2="-48.26" y2="55.88" width="0.1524" layer="91"/>
<pinref part="RSENSE" gate="G$1" pin="1"/>
<wire x1="-48.26" y1="55.88" x2="-48.26" y2="58.42" width="0.1524" layer="91"/>
<wire x1="-48.26" y1="55.88" x2="-48.26" y2="48.26" width="0.1524" layer="91"/>
<junction x="-48.26" y="55.88"/>
<pinref part="SUPPLY11" gate="G$1" pin="GND"/>
</segment>
</net>
<net name="N$7" class="0">
<segment>
<pinref part="U1" gate="A" pin="OUT"/>
<pinref part="U2" gate="A" pin="TRIG"/>
<wire x1="58.42" y1="73.66" x2="114.3" y2="73.66" width="0.1524" layer="91"/>
</segment>
</net>
<net name="N$2" class="0">
<segment>
<pinref part="RIN1" gate="G$1" pin="2"/>
<pinref part="U1" gate="A" pin="IN"/>
<wire x1="-10.16" y1="73.66" x2="-7.62" y2="73.66" width="0.1524" layer="91"/>
<pinref part="CIN" gate="G$1" pin="2"/>
<wire x1="-7.62" y1="73.66" x2="0" y2="73.66" width="0.1524" layer="91"/>
<wire x1="0" y1="73.66" x2="22.86" y2="73.66" width="0.1524" layer="91"/>
<wire x1="0" y1="68.58" x2="0" y2="73.66" width="0.1524" layer="91"/>
<junction x="0" y="73.66"/>
<pinref part="RIN2" gate="G$1" pin="2"/>
<wire x1="-7.62" y1="71.12" x2="-7.62" y2="73.66" width="0.1524" layer="91"/>
<junction x="-7.62" y="73.66"/>
</segment>
</net>
<net name="VCC" class="0">
<segment>
<pinref part="U1" gate="A" pin="VCC"/>
<wire x1="22.86" y1="63.5" x2="17.78" y2="63.5" width="0.1524" layer="91"/>
<wire x1="17.78" y1="63.5" x2="17.78" y2="66.04" width="0.1524" layer="91"/>
<pinref part="P+1" gate="VCC" pin="VCC"/>
</segment>
<segment>
<pinref part="U2" gate="A" pin="V+"/>
<pinref part="C1" gate="G$1" pin="2"/>
<wire x1="165.1" y1="71.12" x2="180.34" y2="71.12" width="0.1524" layer="91"/>
<wire x1="180.34" y1="71.12" x2="180.34" y2="68.58" width="0.1524" layer="91"/>
<wire x1="180.34" y1="71.12" x2="180.34" y2="86.36" width="0.1524" layer="91"/>
<junction x="180.34" y="71.12"/>
<pinref part="P+2" gate="VCC" pin="VCC"/>
<wire x1="180.34" y1="71.12" x2="193.04" y2="71.12" width="0.1524" layer="91"/>
<pinref part="R1" gate="G$1" pin="2"/>
<wire x1="193.04" y1="71.12" x2="193.04" y2="66.04" width="0.1524" layer="91"/>
</segment>
<segment>
<pinref part="P+4" gate="VCC" pin="VCC"/>
<pinref part="C3" gate="G$1" pin="2"/>
</segment>
<segment>
<pinref part="P+3" gate="VCC" pin="VCC"/>
<pinref part="C4" gate="G$1" pin="2"/>
</segment>
</net>
<net name="ENA" class="0">
<segment>
<pinref part="Q1" gate="G$1" pin="D"/>
<wire x1="233.68" y1="78.74" x2="233.68" y2="83.82" width="0.1524" layer="91"/>
<wire x1="233.68" y1="83.82" x2="251.46" y2="83.82" width="0.1524" layer="91"/>
<label x="251.46" y="83.82" size="1.778" layer="95" xref="yes"/>
</segment>
</net>
<net name="GND_OP" class="0">
<segment>
<pinref part="RSENSE" gate="G$1" pin="2"/>
<wire x1="-48.26" y1="68.58" x2="-48.26" y2="73.66" width="0.1524" layer="91"/>
<pinref part="RIN1" gate="G$1" pin="1"/>
<wire x1="-48.26" y1="73.66" x2="-35.56" y2="73.66" width="0.1524" layer="91"/>
<wire x1="-35.56" y1="73.66" x2="-20.32" y2="73.66" width="0.1524" layer="91"/>
<wire x1="-35.56" y1="73.66" x2="-35.56" y2="22.86" width="0.1524" layer="91"/>
<junction x="-35.56" y="73.66"/>
<wire x1="-35.56" y1="22.86" x2="279.4" y2="22.86" width="0.1524" layer="91"/>
<pinref part="GND_OP" gate="G$1" pin="1"/>
</segment>
</net>
<net name="VUSB_OP" class="0">
<segment>
<pinref part="VUSB+" gate="G$1" pin="1"/>
<wire x1="-78.74" y1="134.62" x2="276.86" y2="134.62" width="0.1524" layer="91"/>
<pinref part="VUSB_OP" gate="G$1" pin="1"/>
</segment>
</net>
</nets>
</sheet>
</sheets>
</schematic>
</drawing>
<compatibility>
<note version="8.2" severity="warning">
Since Version 8.2, EAGLE supports online libraries. The ids
of those online libraries will not be understood (or retained)
with this version.
</note>
<note version="8.3" severity="warning">
Since Version 8.3, EAGLE supports URNs for individual library
assets (packages, symbols, and devices). The URNs of those assets
will not be understood (or retained) with this version.
</note>
<note version="8.3" severity="warning">
Since Version 8.3, EAGLE supports the association of 3D packages
with devices in libraries, schematics, and board files. Those 3D
packages will not be understood (or retained) with this version.
</note>
</compatibility>
</eagle>
